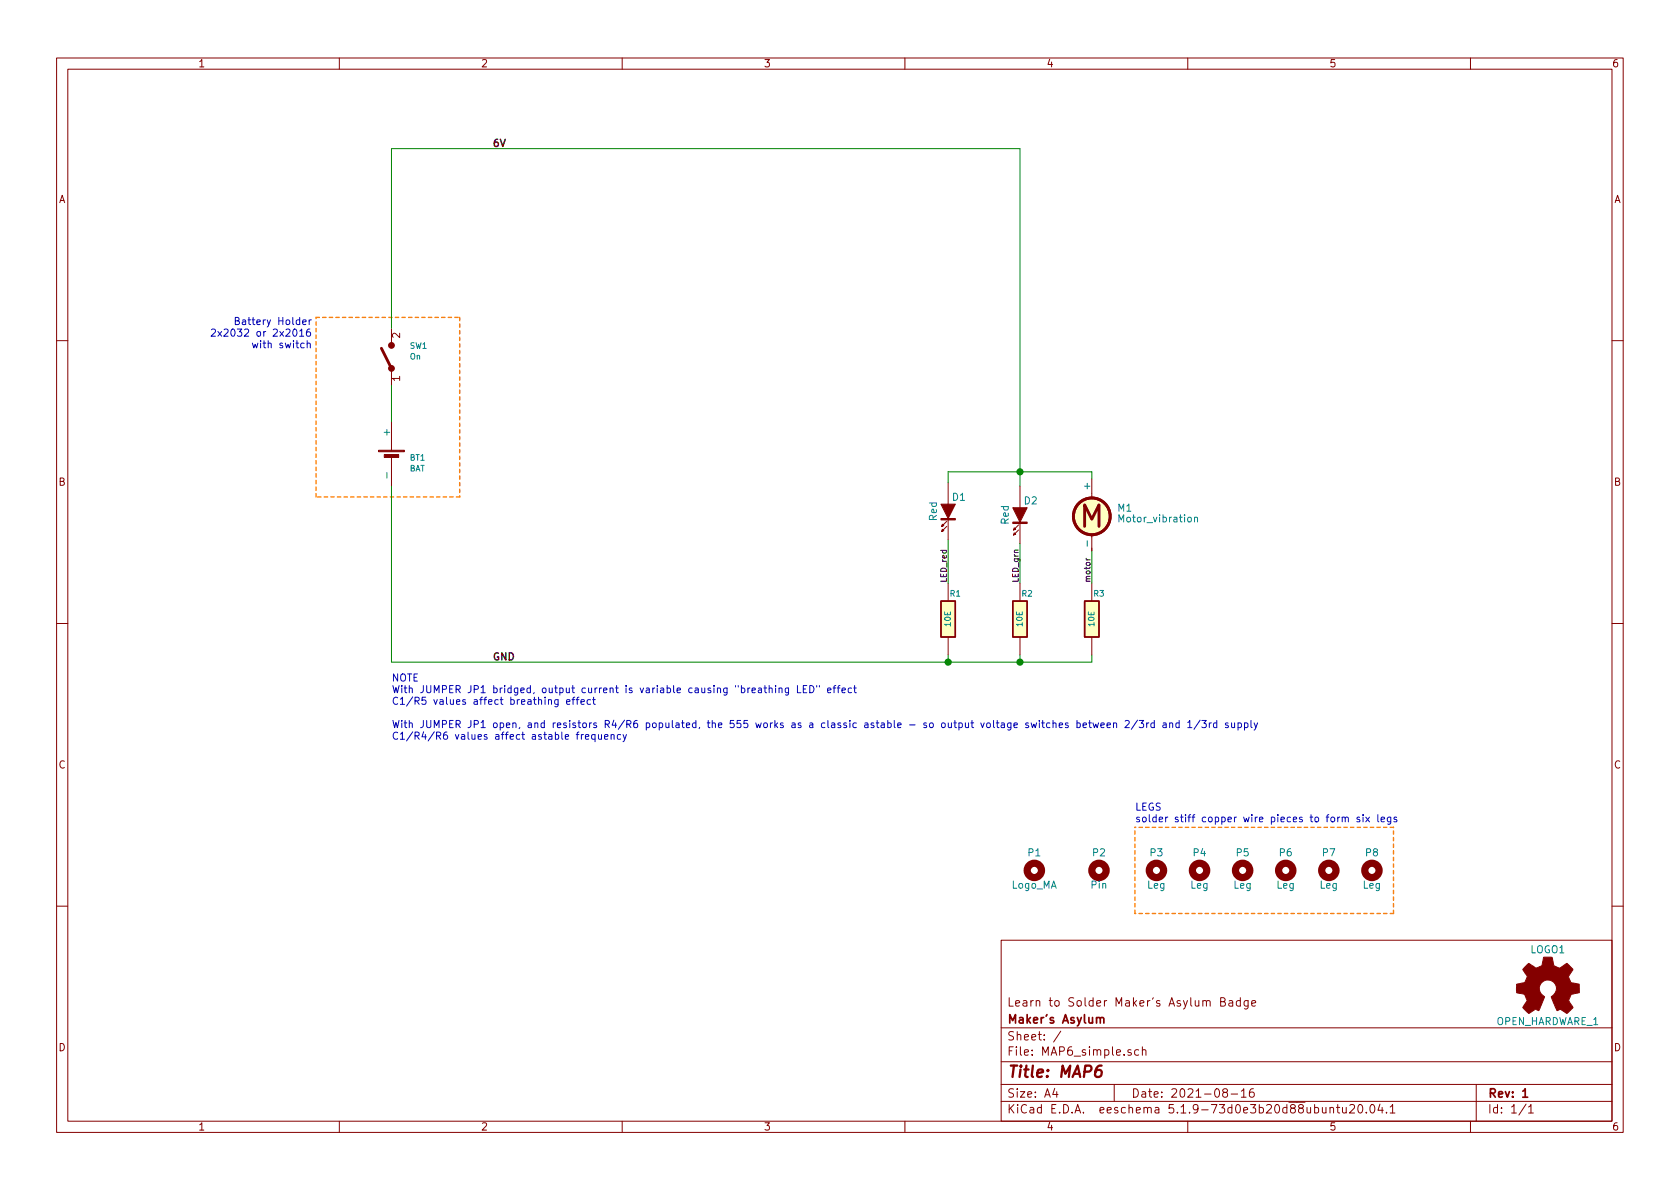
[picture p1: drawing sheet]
EESchema Schematic File Version 4
EELAYER 30 0
EELAYER END
$Descr A4 11693 8268
encoding utf-8
Sheet 1 1
Title "MAP6"
Date "2021-08-16"
Rev "1"
Comp "Maker's Asylum"
Comment1 "Learn to Solder Maker's Asylum Badge"
Comment2 ""
Comment3 ""
Comment4 ""
$EndDescr
$Comp
L map6:LED D1
U 1 1
P 6600 3550
F 0 "D1" V 6500 3625 50  0000 C CNN
F 1 "Red" H 6600 3450 50  0000 C CNN
F 2 "map6_fp:LED-5MM" H 6600 3550 50  0001 C CNN
F 3 "" H 6600 3550 50  0000 C CNN
	1    6600 3550
	0    1    1    0   
$EndComp
$Comp
L map6:LED D2
U 1 1
P 7100 3575
F 0 "D2" V 7000 3650 50  0000 C CNN
F 1 "Red" H 7100 3475 50  0000 C CNN
F 2 "map6_fp:LED-5MM" H 7100 3575 50  0001 C CNN
F 3 "" H 7100 3575 50  0000 C CNN
	1    7100 3575
	0    1    1    0   
$EndComp
$Comp
L map6:BATT_HOLDER BT1
U 1 1
P 2725 3175
F 0 "BT1" V 2725 3300 40  0000 L CNN
F 1 "BAT" V 2800 3300 40  0000 L CNN
F 2 "map6_fp:cr2032_02" H 2725 3175 60  0001 C CNN
F 3 "" H 2725 3175 60  0000 C CNN
F 4 "HOLDER BATTERY COIN 20MM DIA THM" H 2725 3475 60  0001 L CNN "Field4"
F 5 "Coin Cell, Retainer" H 2725 3575 60  0001 L CNN "Field5"
F 6 "Coin, 20.0mm" H 2725 3675 60  0001 L CNN "Field6"
F 7 "Keystone Electronics" H 2725 3775 60  0001 L CNN "Field7"
F 8 "3003" H 2725 3875 60  0001 L CNN "Field8"
F 9 "Digikey" H 2725 3975 60  0001 L CNN "Field9"
F 10 "3003K-ND" H 2725 4075 60  0001 L CNN "Field10"
F 11 "http://www.digikey.com/scripts/DkSearch/dksus.dll?x=0&y=0&lang=en&KeyWords=3003K-ND&cur=USD" H 2725 4175 60  0001 L CNN "Field11"
	1    2725 3175
	0    1    1    0   
$EndComp
$Comp
L map6:R R1
U 1 1
P 6600 4300
F 0 "R1" H 6550 4125 40  0000 C CNN
F 1 "10E" V 6600 4300 40  0000 C CNN
F 2 "map6_fp:r_0805" V 6530 4300 50  0001 C CNN
F 3 "" H 6600 4300 50  0000 C CNN
F 4 "Value" H 6600 4300 60  0001 C CNN "manf#"
	1    6600 4300
	-1   0    0    1   
$EndComp
$Comp
L map6:R R2
U 1 1
P 7100 4300
F 0 "R2" H 7050 4125 40  0000 C CNN
F 1 "10E" V 7100 4300 40  0000 C CNN
F 2 "map6_fp:r_0805" V 7030 4300 50  0001 C CNN
F 3 "" H 7100 4300 50  0000 C CNN
F 4 "Value" H 7100 4300 60  0001 C CNN "manf#"
	1    7100 4300
	-1   0    0    1   
$EndComp
$Comp
L map6:R R3
U 1 1
P 7600 4300
F 0 "R3" H 7550 4125 40  0000 C CNN
F 1 "10E" V 7600 4300 40  0000 C CNN
F 2 "map6_fp:r_0805" V 7530 4300 50  0001 C CNN
F 3 "" H 7600 4300 50  0000 C CNN
F 4 "Value" H 7600 4300 60  0001 C CNN "manf#"
	1    7600 4300
	-1   0    0    1   
$EndComp
Wire Wire Line
	6600 3275 6600 3350
Wire Wire Line
	7600 3275 7600 3325
Wire Wire Line
	7100 3375 7100 3275
Connection ~ 7100 3275
Wire Wire Line
	6600 3750 6600 4050
Wire Wire Line
	7100 3775 7100 4050
Wire Wire Line
	7600 3825 7600 4050
Connection ~ 7100 4600
Wire Wire Line
	7600 4600 7600 4550
Wire Wire Line
	7100 4550 7100 4600
Wire Wire Line
	6600 4550 6600 4600
$Comp
L map6:OPEN_HARDWARE_1 LOGO1
U 1 1
P 10775 6875
F 0 "LOGO1" H 10775 7150 50  0000 C CNN
F 1 "OPEN_HARDWARE_1" H 10775 6650 50  0000 C CNN
F 2 "map6_fp:Logo_silk_OSHW_6x6mm" H 10775 6875 60  0001 C CNN
F 3 "" H 10775 6875 60  0000 C CNN
	1    10775 6875
	1    0    0    -1  
$EndComp
$Comp
L map6:MountingHole P1
U 1 1
P 7200 6050
F 0 "P1" V 7075 6050 50  0000 C CNN
F 1 "Logo_MA" V 7300 6050 50  0000 C CNN
F 2 "map6_fp:MA_LOGO" H 7200 6050 50  0001 C CNN
F 3 "" H 7200 6050 50  0000 C CNN
	1    7200 6050
	0    1    1    0   
$EndComp
$Comp
L map6:MountingHole P2
U 1 1
P 7650 6050
F 0 "P2" V 7525 6050 50  0000 C CNN
F 1 "Pin" V 7750 6050 50  0000 C CNN
F 2 "map6_fp:MTG_3mm" H 7650 6050 50  0001 C CNN
F 3 "" H 7650 6050 50  0000 C CNN
	1    7650 6050
	0    1    1    0   
$EndComp
Text Label 3425 1025 0    50   ~ 10
6V
Text Label 3425 4600 0    50   ~ 10
GND
Text Label 6600 4050 1    40   ~ 0
LED_red
Text Label 7100 4050 1    40   ~ 0
LED_grn
Text Label 7600 4050 1    40   ~ 0
motor
$Comp
L map6:MountingHole P3
U 1 1
P 8050 6050
F 0 "P3" V 7925 6050 50  0000 C CNN
F 1 "Leg" V 8150 6050 50  0000 C CNN
F 2 "map6_fp:MTG_0mm8" H 8050 6050 50  0001 C CNN
F 3 "" H 8050 6050 50  0000 C CNN
	1    8050 6050
	0    1    1    0   
$EndComp
$Comp
L map6:MountingHole P4
U 1 1
P 8350 6050
F 0 "P4" V 8225 6050 50  0000 C CNN
F 1 "Leg" V 8450 6050 50  0000 C CNN
F 2 "map6_fp:MTG_0mm8" H 8350 6050 50  0001 C CNN
F 3 "" H 8350 6050 50  0000 C CNN
	1    8350 6050
	0    1    1    0   
$EndComp
$Comp
L map6:MountingHole P5
U 1 1
P 8650 6050
F 0 "P5" V 8525 6050 50  0000 C CNN
F 1 "Leg" V 8750 6050 50  0000 C CNN
F 2 "map6_fp:MTG_0mm8" H 8650 6050 50  0001 C CNN
F 3 "" H 8650 6050 50  0000 C CNN
	1    8650 6050
	0    1    1    0   
$EndComp
$Comp
L map6:MountingHole P6
U 1 1
P 8950 6050
F 0 "P6" V 8825 6050 50  0000 C CNN
F 1 "Leg" V 9050 6050 50  0000 C CNN
F 2 "map6_fp:MTG_0mm8" H 8950 6050 50  0001 C CNN
F 3 "" H 8950 6050 50  0000 C CNN
	1    8950 6050
	0    1    1    0   
$EndComp
Wire Wire Line
	6600 3275 7100 3275
Wire Wire Line
	7100 3275 7600 3275
Wire Wire Line
	7100 4600 7600 4600
Wire Wire Line
	6600 4600 7100 4600
$Comp
L map6:Motor_DC M1
U 1 1
P 7600 3525
F 0 "M1" H 7775 3525 50  0000 L CNN
F 1 "Motor_vibration" H 7775 3450 50  0000 L CNN
F 2 "map6_fp:motor_XDCR_C0720B001F" H 7600 3435 50  0001 C CNN
F 3 "~" H 7600 3435 50  0001 C CNN
	1    7600 3525
	1    0    0    -1  
$EndComp
$Comp
L map6:MountingHole P7
U 1 1
P 9250 6050
F 0 "P7" V 9125 6050 50  0000 C CNN
F 1 "Leg" V 9350 6050 50  0000 C CNN
F 2 "map6_fp:MTG_0mm8" H 9250 6050 50  0001 C CNN
F 3 "" H 9250 6050 50  0000 C CNN
	1    9250 6050
	0    1    1    0   
$EndComp
$Comp
L map6:MountingHole P8
U 1 1
P 9550 6050
F 0 "P8" V 9425 6050 50  0000 C CNN
F 1 "Leg" V 9650 6050 50  0000 C CNN
F 2 "map6_fp:MTG_0mm8" H 9550 6050 50  0001 C CNN
F 3 "" H 9550 6050 50  0000 C CNN
	1    9550 6050
	0    1    1    0   
$EndComp
Wire Wire Line
	2725 3375 2725 4600
$Comp
L map6:SW_SPST SW1
U 1 1
P 2725 2475
F 0 "SW1" V 2800 2350 40  0000 R CNN
F 1 "On" V 2725 2350 40  0000 R CNN
F 2 "map6_fp:SW_CuK_JS202011AQN_DPDT_Angled" H 2725 2475 50  0001 C CNN
F 3 "~" H 2725 2475 50  0001 C CNN
	1    2725 2475
	0    -1   -1   0   
$EndComp
Wire Wire Line
	2725 2275 2725 1025
Wire Wire Line
	2725 2675 2725 2925
Connection ~ 6600 4600
Wire Notes Line width 10 rgb(255, 128, 0)
	2200 2200 3200 2200
Wire Notes Line width 10 rgb(255, 128, 0)
	3200 2200 3200 3450
Wire Notes Line width 10 rgb(255, 128, 0)
	3200 3450 2200 3450
Wire Notes Line width 10 rgb(255, 128, 0)
	2200 3450 2200 2200
Text Notes 2175 2425 2    50   ~ 0
Battery Holder\n2x2032 or 2x2016\nwith switch
Wire Notes Line width 10 rgb(255, 128, 0)
	7900 6350 7900 5750
Wire Notes Line width 10 rgb(255, 128, 0)
	9700 5750 7900 5750
Wire Notes Line width 10 rgb(255, 128, 0)
	9700 6350 9700 5750
Wire Notes Line width 10 rgb(255, 128, 0)
	9700 6350 7900 6350
Text Notes 7900 5725 0    50   ~ 0
LEGS\nsolder stiff copper wire pieces to form six legs
Text Notes 2725 5150 0    50   ~ 0
NOTE\nWith JUMPER JP1 bridged, output current is variable causing "breathing LED" effect\nC1/R5 values affect breathing effect\n\nWith JUMPER JP1 open, and resistors R4/R6 populated, the 555 works as a classic astable - so output voltage switches between 2/3rd and 1/3rd supply\nC1/R4/R6 values affect astable frequency\n
Wire Wire Line
	2725 1025 7100 1025
Wire Wire Line
	2725 4600 6600 4600
Wire Wire Line
	7100 1025 7100 3275
$EndSCHEMATC
